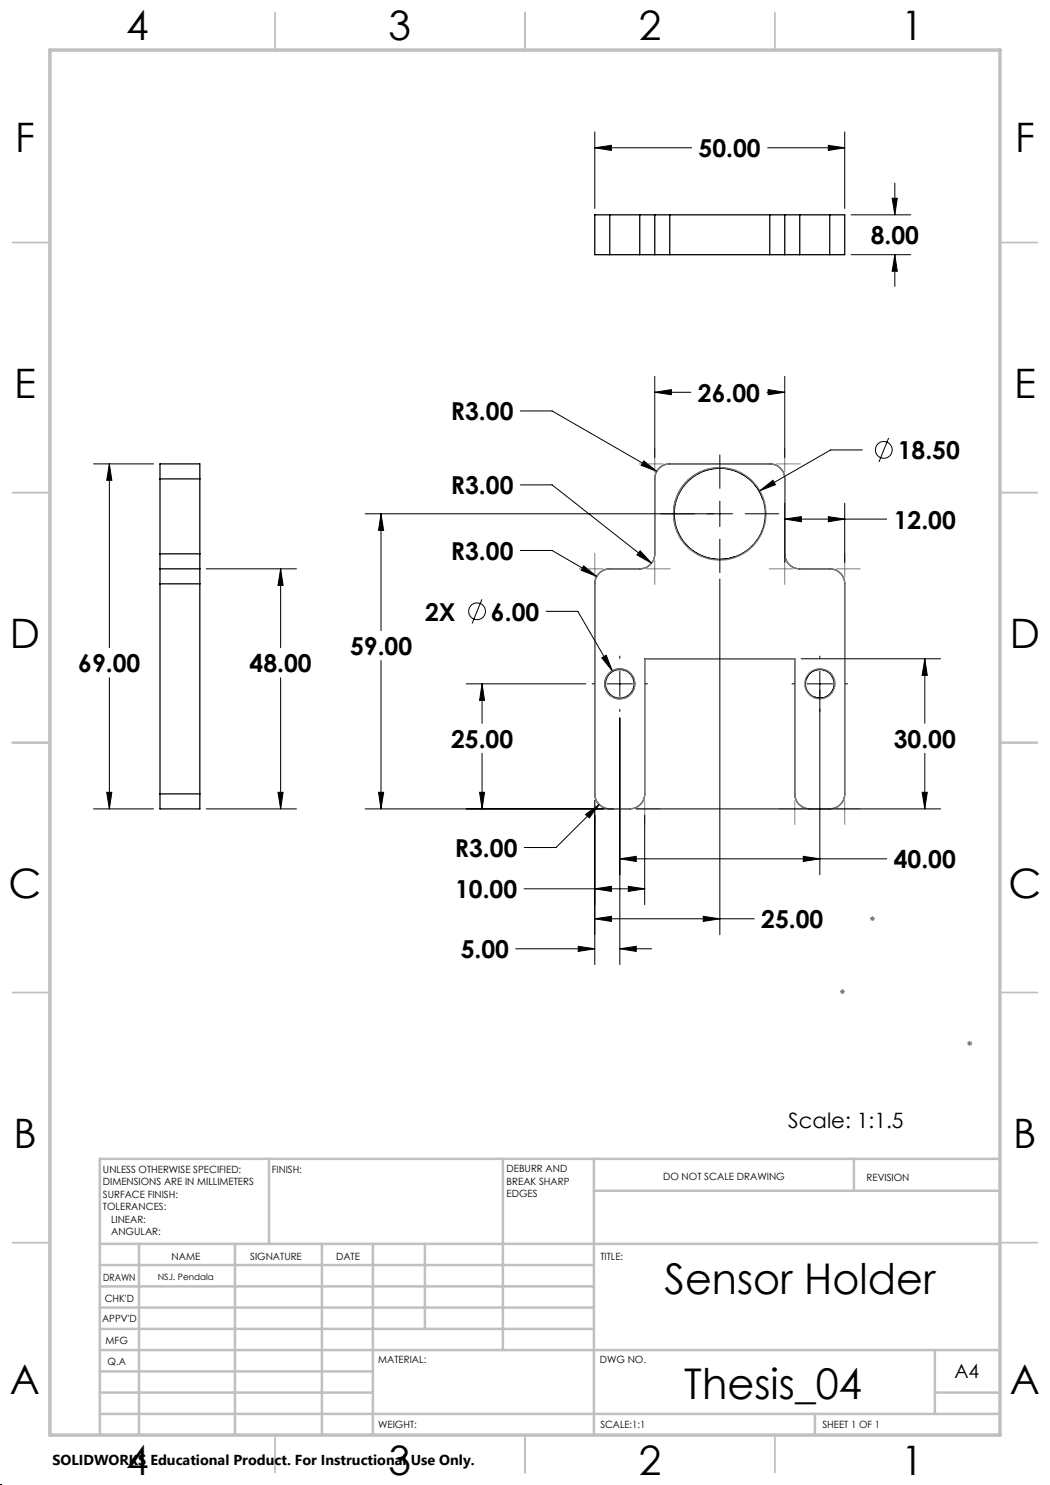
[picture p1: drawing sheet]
<svg xmlns="http://www.w3.org/2000/svg" width="210mm" height="297mm" viewBox="0 0 210 297" stroke-linecap="round" stroke-linejoin="round" font-family="sans-serif">
<g fill="none" stroke="#000" stroke-width=".25">
<path d="M122 43h-3v7.9h3M122 50.9h6M122 43h6M122 43v7.9M128 50.9h3M128 43h3M128 43v7.9M131 50.9h2.9M131 43h2.9M131 43v7.9M133.9 50.9h20.1M133.9 43v7.9"/>
<path d="M133.9 43h20.1M154 50.9h3M154 43h3M154 43v7.9M157 50.9h2.9M157 43h2.9M157 43v7.9M159.9 50.9h6M159.9 43h6M159.9 43v7.9M165.9 43h3v7.9h-3M165.9 43v7.9"/>
<path d="M32 95.8v-3h8v3M32 95.8v15M32 95.8h8M40 95.8v15M131.8 93.7l1-.7 .9-.2h20.3a3 3 0 0 1 3 3v15a3 3 0 0 0 2.9 3h6a3 3 0 0 1 3 3v42a3 3 0 0 1-3 3h-3.9a3 3 0 0 1-3-3v-27h-30.1v27a3 3 0 0 1-3 3h-3.9a3 3 0 0 1-3-3v-42a3 3 0 0 1 3-3h6a3 3 0 0 0 3-3v-15.5a2.7 2.7 0 0 1 .8-1.6zM152.3 99.2a9.1 9.1 0 0 0-11.8-4.9 9.1 9.1 0 0 0-5.1 11.8 9.1 9.1 0 0 0 11.7 5.2M152.4 99.4l.2 .5M32 113.8v3M32 110.8v3M32 113.8h8M32 116.8h8M32 116.8v42"/>
<path d="M32 110.8h8M40 113.8v3M40 110.8v3M40 116.8v42M121 136.7h.1M161.3 135.7a2.86 2.86 0 0 1 3.7-1.6 2.86 2.86 0 0 1 1.6 3.7 2.86 2.86 0 0 1-3.7 1.6M161.3 135.7v.1M32 158.8v3h8v-3M32 158.8h8"/>
<circle cx="143.9" cy="102.7" r="9.2"/>
<circle cx="123.9" cy="136.8" r="2.88"/>
<circle cx="124" cy="136.8" r="3"/>
<circle cx="164" cy="136.7" r="2.92"/>
</g>
<g fill="none" stroke="#000" stroke-width=".2">
<path d="M119 29.6l3.3-.5v1zM119 26.4v15.3M119 29.6h19.3M153.5 29.6h15.4M165.7 29.1l3.2 .5-3.2 .5zM168.9 26.4v15.3M178.4 39.6h1.1l-.5 3.4zM179 36.6v6.4M170.2 43h11.9M170.2 50.9h11.9M179 50.9l.5 3.4h-1.1zM179 50.9v6.4"/>
<path d="M131 78.5l3.3-.6v1zM131 75.3v16.2M131 78.5h7.2M153.4 78.5h3.6M153.6 77.9l3.4 .6-3.4 .4zM157 75.3v16.2M18.7 92.8h12M21.9 92.8v36.7M21.9 92.8l.5 3.3h-1.1zM104.1 82.2h6.3l20.9 12.1M104.1 97h6.3l19.9 15.6M128.8 92.2l2.5 2.1-3.1-1.2z"/>
<path d="M144 91v6.7M152 98.1l2.6-2 .5 .8zM172.5 90h-6.4l-14.1 8.1M177.7 87.6l-1.9 4.8M41.2 113.8h18.1M56.1 113.8l.5 3.3h-1zM56.1 113.8v15.7M76.2 102.8l.5 3.3h-1zM76.2 102.8v23.3M96.4 119.9l-2 4.8M104.1 110.1h6.3l8.9 5.2M116.7 113.2l2.6 2.1-3.1-1.3z"/>
<path d="M128 110.2l2.3 2.4-2.9-1.6zM144 100.2v5.1M144 107.8v6.7M144 115.8v71.1M146.5 102.8h-73.5M149 102.8h6.8M157 103.8l3.3-.5v1zM157 100.6v11.9M157 103.8h20.3M165.7 103.3l3.2 .5-3.2 .5zM168.9 100.6v11.9M21.9 135.5v26.3"/>
<path d="M56.1 135.5v26.3M76.2 132.1v29.7M93.2 136.8h24M96.4 136.8l.5 3.3h-1zM96.4 136.8v7.9M109.2 122.3h6.4l6.8 11.9M118.4 136.8h.5M120.4 131.6l.8-.5 1.2 3.1zM121.4 136.8h5.1M124 131.2v.5M124 134.2v5.1M129 136.8h.5"/>
<path d="M158.4 136.8h.5M160.2 131.8h27.9M161.4 136.8h5.1M164 131.2v.5M164 134.2v40.7M169.1 136.8h.4M185 131.8l.5 3.3h-1.1zM185 131.8v12.9M21.3 158.5h1.1l-.5 3.3zM55.6 158.5h1l-.5 3.3zM75.7 158.5h1l-.5 3.3zM95.9 158.5h1l-.5 3.3z"/>
<path d="M96.4 150.7v11.1M124 141.8v.5M124 143.6v49.3M184.4 158.5h1.1l-.5 3.3zM185 150.7v11.1M18.7 161.8h12M41.2 161.8h18.1M73 161.8h49.7M104.8 177.8h24.1M117.1 162.9l2.7-2-1.9 2.7zM119 177.8l3.3-.5v1zM119 160.1v32.8"/>
<path d="M119.8 160.9l-8.6 8.6h-6.4M124 171.8l3.2-.5v1zM124 171.8h53.3M125.7 177.3l3.2 .5-3.2 .5zM127.2 161.8h60.9M128.9 163.1v17.8M160.7 171.3l3.3 .5-3.3 .5zM103.2 189.8h15.8M115.6 189.3l3.4 .5-3.4 .5zM119 183.8l3.3-.5v1zM119 183.8h31.8M124 189.8l3.2-.5v1z"/>
<path d="M124 189.8h6.3M140.7 183.3l3.3 .5-3.3 .5z"/>
<circle cx="176.8" cy="90" r="1.67"/>
<circle cx="95.4" cy="122.3" r="1.67"/>
</g>
<g fill="none" stroke="#808080" stroke-width=".2">
<path d="M127.8 92.8h4.9M131 89.6v4.9M155.2 92.8h4.9M157 89.6v4.9M115.8 113.8h4.9M119 110.6v4.9M129.2 113.8h4.9M131 112v4.9M153.8 113.8h4.9M157 112v4.9M167.2 113.8h4.9M168.9 110.6v4.9"/>
<path d="M115.8 161.8h4.9M119 160.1v4.9M127.2 161.8h4.9M128.9 160.1v4.9M155.8 161.8h4.9M159 160.1v4.9M167.2 161.8h4.9M168.9 160.1v4.9M168 198.3h1M168.1 198l.7 .7M168.5 197.8v1M168.8 198l-.7 .7"/>
<path d="M174 183.7h1M174.1 183.4l.7 .7M174.5 183.2v1M174.8 183.4l-.7 .7M193.4 208.7h1.1M193.6 208.3l.7 .7M193.9 208.2v1M194.3 208.3l-.7 .7"/>
</g>
<g fill="none" stroke="#808080" stroke-width=".25">
<path d="M131.8 93.7a2.94 2.94 0 0 1 2.1-.9h20.1a2.95 2.95 0 0 1 3 3v15a3 3 0 0 0 2.9 3h6a3 3 0 0 1 3 3v42a3 3 0 0 1-3 3h-3.9a3 3 0 0 1-3-3v-27h-30.1v27a3 3 0 0 1-3 3h-3.9a3 3 0 0 1-3-3v-42a3 3 0 0 1 3-3h6a2.95 2.95 0 0 0 3-3v-15a3.1 3.1 0 0 1 .8-2.1zM168.5 198.3h.1zM174.5 183.7h.1zM193.8 208.7h.1z"/>
<circle cx="143.9" cy="102.8" r="9.2"/>
<circle cx="123.9" cy="136.8" r="3"/>
<circle cx="164" cy="136.8" r="3"/>
</g>
<path d="M0 297h.1" fill="none" stroke="#000" stroke-width=".2" stroke-dasharray="1.3 .6"/>
<path d="M168.5 198.3h.1M174.5 183.7l.1-.1M193.8 208.7h.1M194 208.7h-.2" fill="none" stroke="#808080" stroke-width=".2" stroke-dasharray="15.2 1.3 1.3 1.3" stroke-linecap="butt"/>
<g fill="none" stroke="#c0c0c0" stroke-width=".35">
<path d="M55 2.5v7.5M105 2.5v7.5M155 2.5v7.5M2.5 48.5h7.5M200 48.5h7.5M2.5 98.5h7.5M200 98.5h7.5M2.5 148.5h7.5M200 148.5h7.5M2.5 198.5h7.5M200 198.5h7.5M2.5 248.5h7.5"/>
<path d="M200 248.5h7.5M55 287v7.5M105 287v7.5M155 287v7.5"/>
</g>
<g fill="none" stroke="#c0c0c0" stroke-width=".5">
<path d="M53.8 231.8v17M100.6 231.8v38.2M118.8 231.8v55.2M118.8 238.2h81.2M170.8 231.8v6.4M200 231.8h-180v55.2M20 248.8h180M20 257.3h98.8M20 253h98.8M27.8 248.8v38.2M47 248.8v38.2M64.4 248.8v38.2"/>
<path d="M74.6 248.8v38.2M85 248.8v17M20 265.8h98.8M20 261.5h98.8M20 278.5h54.6M20 274.3h54.6M20 270h180M187 278.5h13M187 270v12.8M20 282.8h180M163 282.8v4.2"/>
</g>
<path d="M10 10h190v277h-190z" fill="none" stroke="#c0c0c0" stroke-width=".7"/>
<g fill="#000">
<path d="M131 78.5l3.3-.6v1zM153.6 77.9l3.4 .6-3.4 .4zM125.7 177.3l3.2 .5-3.2 .5zM119 177.8l3.3-.5v1zM120.4 131.6l2 2.6-1.2-3.1zM124 171.8l3.2-.5v1zM160.7 171.3l3.3 .5-3.3 .5zM157 103.8l3.3-.5v1zM165.7 103.3l3.2 .5-3.2 .5zM116.7 113.2l-.5 .8 3.1 1.3zM128.8 92.2l-.6 .9 3.1 1.2zM117.1 162.9l.8 .7 1.9-2.7zM128 110.2l-.6 .8 2.9 1.6zM115.6 189.3l3.4 .5-3.4 .5zM124 189.8l3.2-.5v1zM184.4 158.5h1.1l-.5 3.3zM185 131.8l.5 3.3h-1.1zM96.4 136.8l.5 3.3h-1zM95.9 158.5h1l-.5 3.3zM76.2 102.8l.5 3.3h-1zM75.7 158.5h1l-.5 3.3zM178.4 39.6h1.1l-.5 3.4zM179 50.9l.5 3.4h-1.1z"/>
<path d="M21.9 92.8l.5 3.3h-1.1zM21.3 158.5h1.1l-.5 3.3zM56.1 113.8l.5 3.3h-1zM55.6 158.5h1l-.5 3.3z"/>
<path d="M119 183.8l3.3-.5v1zM140.7 183.3l3.3 .5-3.3 .5zM152 98.1l3.1-1.2-.5-.8zM119 29.6l3.3-.5v1zM165.7 29.1l3.2 .5-3.2 .5z"/>
</g>
<g font-size="8.5">
<text x="132.9" y="258.8">Sensor Holder</text>
<text x="136.9" y="279.7">Thesis_04</text>
</g>
<g font-size="8.1">
<text x="25.2" y="8">4</text>
<text x="77.7" y="8">3</text>
<text x="127.7" y="8">2</text>
<text x="180.2" y="8">1</text>
<text x="3" y="30.4">F</text>
<text x="203" y="30.4">F</text>
<text x="2.8" y="79.6">E</text>
<text x="202.8" y="79.6">E</text>
<text x="2" y="129.6">D</text>
<text x="202" y="129.6">D</text>
<text x="1.7" y="179.6">C</text>
<text x="201.7" y="179.6">C</text>
<text x="2.7" y="229.6">B</text>
<text x="202.7" y="229.6">B</text>
<text x="2" y="278.9">A</text>
<text x="202" y="278.9">A</text>
<text x="25.2" y="295">4</text>
<text x="77.7" y="295">3</text>
<text x="127.7" y="295">2</text>
<text x="180.2" y="295">1</text>
</g>
<g font-size="4.9">
<text x="139.7" y="31.5">50.00</text>
<text x="174.1" y="48.9">8.00</text>
<text x="139.6" y="80.4">26.00</text>
<text x="90.2" y="84.1">R3.00</text>
<text x="179.5" y="91.9">18.50</text>
<text x="90.2" y="98.9">R3.00</text>
<text x="178.8" y="105.7">12.00</text>
<text x="90.2" y="112">R3.00</text>
<text x="85" y="124.2">2X</text>
<text x="98.2" y="124.2">6.00</text>
<text x="70" y="131">59.00</text>
<text x="15.7" y="134.4">69.00</text>
<text x="49.9" y="134.4">48.00</text>
<text x="90.2" y="149.6">25.00</text>
<text x="178.8" y="149.6">30.00</text>
<text x="91" y="171.4">R3.00</text>
<text x="178.8" y="173.7">40.00</text>
<text x="91" y="179.7">10.00</text>
<text x="152.3" y="185.7">25.00</text>
<text x="92.1" y="191.7">5.00</text>
</g>
<text font-size="4.2" x="157.7" y="225.6">Scale: 1:1.5</text>
<text font-size="3.9" x="190.9" y="275.5">A4</text>
<text font-size="2.9" x="10.5" y="292.9">SOLIDWORKS Educational Product. For Instructional Use Only.</text>
<g font-size="2">
<text x="20.6" y="234.6">UNLESS OTHERWISE SPECIFIED:</text>
<text x="20.6" y="237.1">DIMENSIONS ARE IN MILLIMETERS</text>
<text x="20.6" y="239.6">SURFACE FINISH:</text>
<text x="54.4" y="234.6">FINISH:</text>
<text x="101.3" y="234.5">DEBURR AND</text>
<text x="101.3" y="237">BREAK SHARP</text>
<text x="101.3" y="239.5">EDGES</text>
<text x="132.6" y="236">DO NOT SCALE DRAWING</text>
<text x="173.3" y="236.2">REVISION</text>
<text x="20.6" y="242.1">TOLERANCES:</text>
<text x="22.2" y="244.6">LINEAR:</text>
<text x="22.2" y="247.1">ANGULAR:</text>
<text x="34.3" y="252">NAME</text>
<text x="50" y="251.9">SIGNATURE</text>
<text x="67.2" y="251.9">DATE</text>
<text x="120.1" y="251.9">TITLE:</text>
<text x="20.6" y="256.1">DRAWN</text>
<text x="20.9" y="260.3">CHK'D</text>
<text x="20.4" y="264.4">APPV'D</text>
<text x="21.1" y="268.8">MFG</text>
<text x="21.5" y="273">Q.A</text>
<text x="75.6" y="272.5">MATERIAL:</text>
<text x="120" y="272.5">DWG NO.</text>
<text x="75.6" y="285.5">WEIGHT:</text>
<text x="120.1" y="285.6">SCALE:1:1</text>
<text x="164.5" y="285.6">SHEET 1 OF 1</text>
</g>
<text font-size="1.8" x="31.6" y="256">NSJ. Pendala</text>
</svg>
